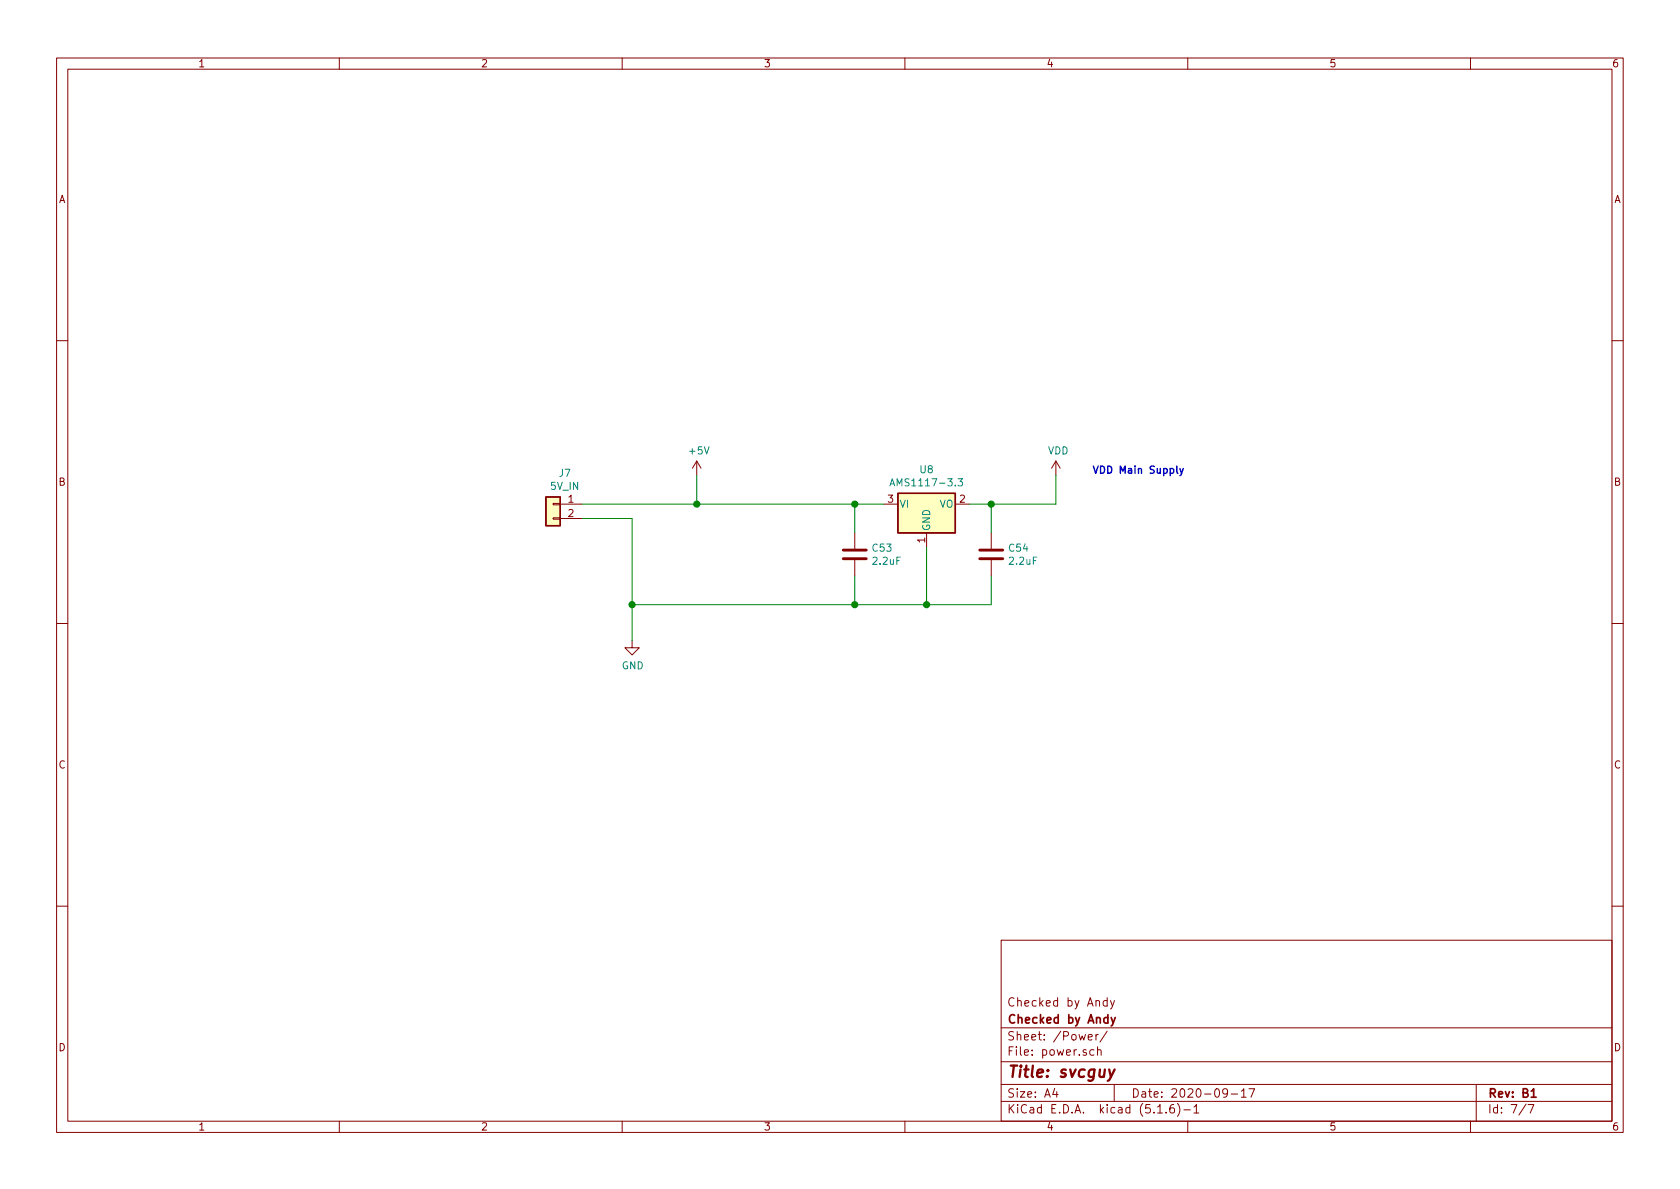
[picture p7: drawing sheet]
EESchema Schematic File Version 4
EELAYER 30 0
EELAYER END
$Descr A4 11693 8268
encoding utf-8
Sheet 7 7
Title "svcguy"
Date "2020-09-17"
Rev "B1"
Comp "Checked by Andy"
Comment1 "Checked by Andy"
Comment2 ""
Comment3 ""
Comment4 ""
$EndDescr
$Comp
L Connector_Generic:Conn_01x02 J7
U 1 1
P 3850 3500
F 0 "J7" H 3768 3717 50  0000 C CNN
F 1 "5V_IN" H 3768 3626 50  0000 C CNN
F 2 "Connector_PinHeader_2.54mm:PinHeader_1x02_P2.54mm_Vertical" H 3850 3500 50  0001 C CNN
F 3 "~" H 3850 3500 50  0001 C CNN
F 4 "DNP" H 3850 3500 50  0001 C CNN "LCSC"
F 5 "DNP" H 3850 3500 50  0001 C CNN "Digikey"
	1    3850 3500
	-1   0    0    -1  
$EndComp
$Comp
L power:+5V #PWR063
U 1 1
P 4850 3300
F 0 "#PWR063" H 4850 3150 50  0001 C CNN
F 1 "+5V" H 4865 3473 50  0000 C CNN
F 2 "" H 4850 3300 50  0001 C CNN
F 3 "" H 4850 3300 50  0001 C CNN
	1    4850 3300
	1    0    0    -1  
$EndComp
Wire Wire Line
	4050 3500 4850 3500
Wire Wire Line
	4850 3500 4850 3300
$Comp
L power:GND #PWR065
U 1 1
P 4400 4450
F 0 "#PWR065" H 4400 4200 50  0001 C CNN
F 1 "GND" H 4405 4277 50  0000 C CNN
F 2 "" H 4400 4450 50  0001 C CNN
F 3 "" H 4400 4450 50  0001 C CNN
	1    4400 4450
	1    0    0    -1  
$EndComp
Wire Wire Line
	4400 3600 4400 4200
Wire Wire Line
	4050 3600 4400 3600
$Comp
L Regulator_Linear:AMS1117-3.3 U8
U 1 1
P 6450 3500
F 0 "U8" H 6450 3742 50  0000 C CNN
F 1 "AMS1117-3.3" H 6450 3651 50  0000 C CNN
F 2 "Package_TO_SOT_SMD:SOT-223-3_TabPin2" H 6450 3700 50  0001 C CNN
F 3 "http://www.advanced-monolithic.com/pdf/ds1117.pdf" H 6550 3250 50  0001 C CNN
F 4 "C6186" H 6450 3500 50  0001 C CNN "LCSC"
F 5 "497-1242-1-ND" H 6450 3500 50  0001 C CNN "Digikey"
	1    6450 3500
	1    0    0    -1  
$EndComp
$Comp
L Device:C C53
U 1 1
P 5950 3850
F 0 "C53" H 6065 3896 50  0000 L CNN
F 1 "2.2uF" H 6065 3805 50  0000 L CNN
F 2 "jlcpcb_smt:C_0603_1608Metric" H 5988 3700 50  0001 C CNN
F 3 "~" H 5950 3850 50  0001 C CNN
F 4 "C23630" H 5950 3850 50  0001 C CNN "LCSC"
F 5 "399-7886-1-ND" H 5950 3850 50  0001 C CNN "Digikey"
	1    5950 3850
	1    0    0    -1  
$EndComp
$Comp
L Device:C C54
U 1 1
P 6900 3850
F 0 "C54" H 7015 3896 50  0000 L CNN
F 1 "2.2uF" H 7015 3805 50  0000 L CNN
F 2 "jlcpcb_smt:C_0603_1608Metric" H 6938 3700 50  0001 C CNN
F 3 "~" H 6900 3850 50  0001 C CNN
F 4 "C23630" H 6900 3850 50  0001 C CNN "LCSC"
F 5 "399-7886-1-ND" H 6900 3850 50  0001 C CNN "Digikey"
	1    6900 3850
	1    0    0    -1  
$EndComp
Wire Wire Line
	6150 3500 5950 3500
Connection ~ 4850 3500
Wire Wire Line
	5950 3700 5950 3500
Connection ~ 5950 3500
Wire Wire Line
	5950 3500 4850 3500
Wire Wire Line
	6750 3500 6900 3500
Wire Wire Line
	6900 3500 6900 3700
$Comp
L power:VDD #PWR064
U 1 1
P 7350 3300
F 0 "#PWR064" H 7350 3150 50  0001 C CNN
F 1 "VDD" H 7367 3473 50  0000 C CNN
F 2 "" H 7350 3300 50  0001 C CNN
F 3 "" H 7350 3300 50  0001 C CNN
	1    7350 3300
	1    0    0    -1  
$EndComp
Wire Wire Line
	6900 3500 7350 3500
Wire Wire Line
	7350 3500 7350 3300
Connection ~ 6900 3500
Wire Wire Line
	5950 4000 5950 4200
Wire Wire Line
	5950 4200 4400 4200
Connection ~ 4400 4200
Wire Wire Line
	4400 4200 4400 4450
Wire Wire Line
	6450 3800 6450 4200
Wire Wire Line
	6450 4200 5950 4200
Connection ~ 5950 4200
Wire Wire Line
	6900 4000 6900 4200
Wire Wire Line
	6900 4200 6450 4200
Connection ~ 6450 4200
Text Notes 7600 3300 0    50   ~ 10
VDD Main Supply
$EndSCHEMATC
